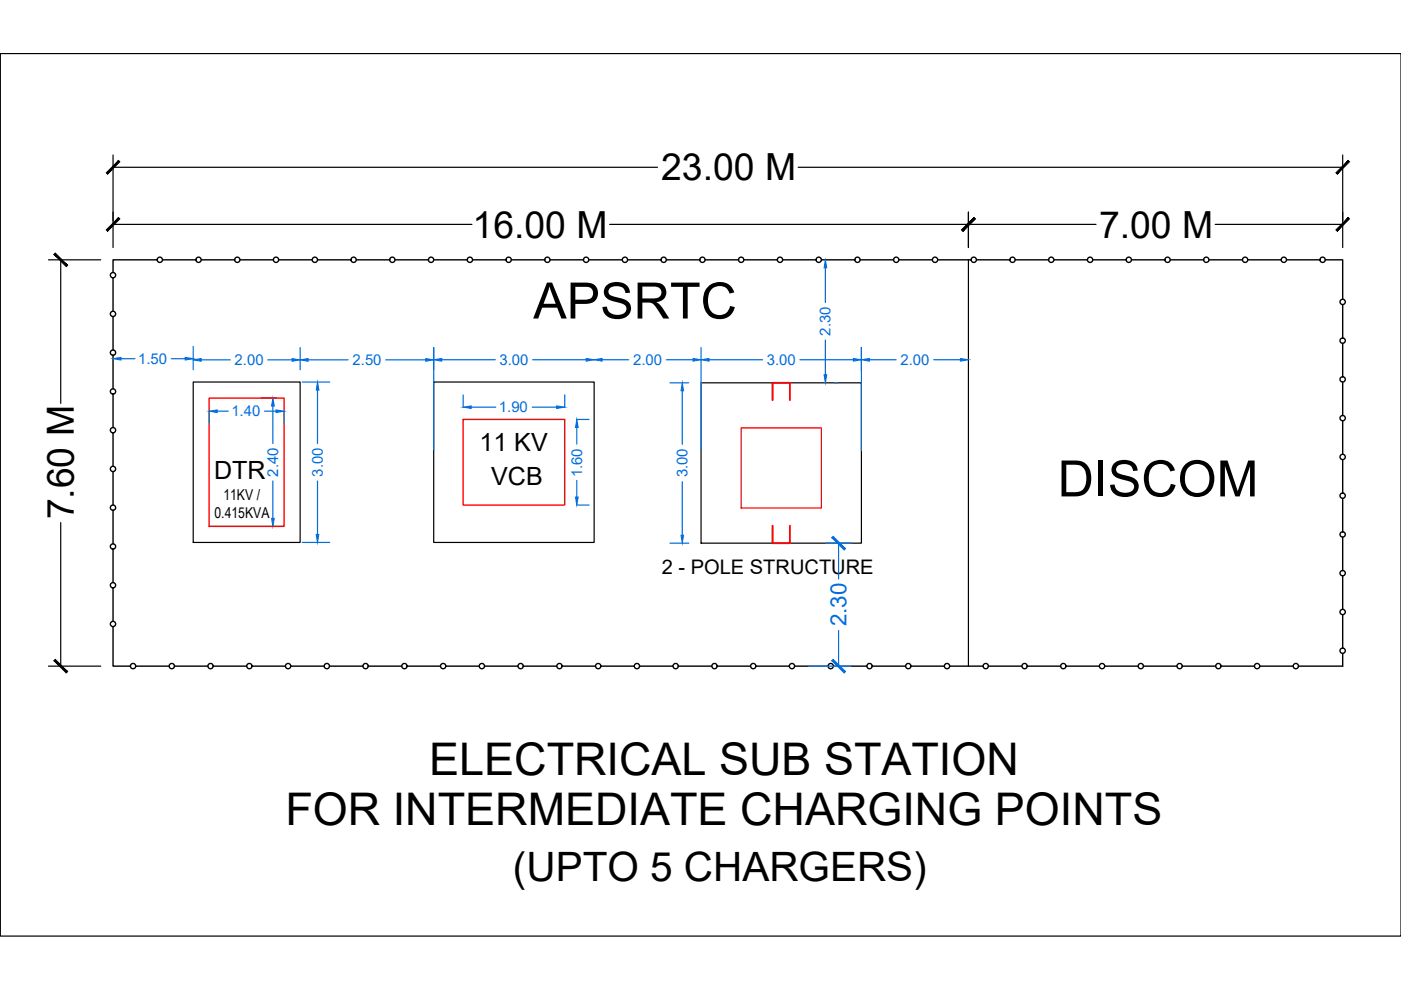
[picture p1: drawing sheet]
<svg xmlns="http://www.w3.org/2000/svg" width="297mm" height="210mm" viewBox="0 0 297 210" stroke-linecap="round" stroke-linejoin="round" font-family="sans-serif">
<!-- layer: Details -->
<g fill="none" stroke="#000" stroke-width=".3">
<path d="M24 58.9v7.1M33.3 55.1h-9.3v2.7M34.5 55.1h7M42.7 55.1h7M50.9 55.1h7.1M59.1 55.1h7.1M67.3 55.1h7.1M75.6 55.1h7M83.8 55.1h7.1M92 55.1h7.1M100.2 55.1h7.1M108.4 55.1h7.1"/>
<path d="M116.6 55.1h7.1M124.8 55.1h7.1M133.1 55.1h7.1M141.3 55.1h7.1M149.5 55.1h7.1M157.7 55.1h7.1M165.9 55.1h7.1M174.2 55.1h7M182.4 55.1h7.1M190.6 55.1h7.1M198.8 55.1h7.1M207 55.1h7.1"/>
<path d="M215.3 55.1h7M223.5 55.1h7.1M231.7 55.1h7.1M239.9 55.1h7.1M248.1 55.1h7.1M256.3 55.1h7.1M264.5 55.1h7.1M272.8 55.1h7.1M281 55.1h3.7v8.4M24 67.1v7.1M24 75.3v7.1M284.7 72.8v7.1"/>
<path d="M284.7 64.6v7.1M24 83.6v7M24 91.8v7.1M284.7 97.4v7.1M284.7 89.2v7.1M284.7 81v7.1M24 100v7.1M24 108.2v7.1M24 116.4v7.1M284.7 113.9v7.1M284.7 105.7v7M24 124.7v7"/>
<path d="M24 132.9v8.3h3.7M284.7 130.3v7.1M284.7 122.1v7.1M284.7 138.5v2.7h-9.4M28.8 141.2h7.1M37 141.2h7.1M45.2 141.2h7.1M53.4 141.2h7.1M61.7 141.2h7M69.9 141.2h7.1M78.1 141.2h7.1M86.3 141.2h7.1"/>
<path d="M94.5 141.2h7.1M102.8 141.2h7M111 141.2h7.1M119.2 141.2h7.1M127.4 141.2h7.1M135.6 141.2h7.1M143.8 141.2h7.1M152 141.2h7.1M160.3 141.2h7.1M168.5 141.2h7.1M176.7 141.2h7.1M184.9 141.2h7.1"/>
<path d="M193.2 141.2h7M201.4 141.2h7.1M209.6 141.2h7.1M217.8 141.2h7.1M226 141.2h7.1M234.2 141.2h7.1M242.5 141.2h7M250.7 141.2h7.1M258.9 141.2h7.1M267.1 141.2h7.1"/>
<circle cx="24" cy="58.3" r=".56"/>
<circle cx="33.9" cy="55.1" r=".56"/>
<circle cx="42.1" cy="55.1" r=".56"/>
<circle cx="50.3" cy="55.1" r=".56"/>
<circle cx="58.5" cy="55.1" r=".56"/>
<circle cx="66.8" cy="55.1" r=".56"/>
<circle cx="75" cy="55.1" r=".56"/>
<circle cx="83.2" cy="55.1" r=".56"/>
<circle cx="91.4" cy="55.1" r=".56"/>
<circle cx="99.6" cy="55.1" r=".56"/>
<circle cx="107.8" cy="55.1" r=".56"/>
<circle cx="116.1" cy="55.1" r=".56"/>
<circle cx="124.3" cy="55.1" r=".56"/>
<circle cx="132.5" cy="55.1" r=".56"/>
<circle cx="140.7" cy="55.1" r=".56"/>
<circle cx="148.9" cy="55.1" r=".56"/>
<circle cx="157.1" cy="55.1" r=".56"/>
<circle cx="165.4" cy="55.1" r=".56"/>
<circle cx="173.6" cy="55.1" r=".56"/>
<circle cx="181.8" cy="55.1" r=".56"/>
<circle cx="190" cy="55.1" r=".56"/>
<circle cx="198.2" cy="55.1" r=".56"/>
<circle cx="206.5" cy="55.1" r=".56"/>
<circle cx="214.7" cy="55.1" r=".56"/>
<circle cx="222.9" cy="55.1" r=".56"/>
<circle cx="231.1" cy="55.1" r=".56"/>
<circle cx="239.3" cy="55.1" r=".56"/>
<circle cx="247.5" cy="55.1" r=".56"/>
<circle cx="255.8" cy="55.1" r=".56"/>
<circle cx="264" cy="55.1" r=".56"/>
<circle cx="272.2" cy="55.1" r=".56"/>
<circle cx="280.4" cy="55.1" r=".56"/>
<circle cx="24" cy="66.6" r=".56"/>
<circle cx="24" cy="74.8" r=".56"/>
<circle cx="284.7" cy="64" r=".56"/>
<circle cx="284.7" cy="72.2" r=".56"/>
<circle cx="24" cy="83" r=".56"/>
<circle cx="24" cy="91.2" r=".56"/>
<circle cx="24" cy="99.4" r=".56"/>
<circle cx="284.7" cy="88.6" r=".56"/>
<circle cx="284.7" cy="80.4" r=".56"/>
<circle cx="284.7" cy="96.9" r=".56"/>
<circle cx="24" cy="115.9" r=".56"/>
<circle cx="24" cy="107.6" r=".56"/>
<circle cx="284.7" cy="105.1" r=".56"/>
<circle cx="284.7" cy="113.3" r=".56"/>
<circle cx="24" cy="132.3" r=".56"/>
<circle cx="24" cy="124.1" r=".56"/>
<circle cx="284.7" cy="138" r=".56"/>
<circle cx="284.7" cy="129.8" r=".56"/>
<circle cx="284.7" cy="121.5" r=".56"/>
<circle cx="28.2" cy="141.2" r=".56"/>
<circle cx="36.4" cy="141.2" r=".56"/>
<circle cx="44.6" cy="141.2" r=".56"/>
<circle cx="52.9" cy="141.2" r=".56"/>
<circle cx="61.1" cy="141.2" r=".56"/>
<circle cx="69.3" cy="141.2" r=".56"/>
<circle cx="77.5" cy="141.2" r=".56"/>
<circle cx="85.7" cy="141.2" r=".56"/>
<circle cx="94" cy="141.2" r=".56"/>
<circle cx="102.2" cy="141.2" r=".56"/>
<circle cx="110.4" cy="141.2" r=".56"/>
<circle cx="118.6" cy="141.2" r=".56"/>
<circle cx="126.8" cy="141.2" r=".56"/>
<circle cx="135" cy="141.2" r=".56"/>
<circle cx="143.3" cy="141.2" r=".56"/>
<circle cx="151.5" cy="141.2" r=".56"/>
<circle cx="159.7" cy="141.2" r=".56"/>
<circle cx="167.9" cy="141.2" r=".56"/>
<circle cx="176.1" cy="141.2" r=".56"/>
<circle cx="184.4" cy="141.2" r=".56"/>
<circle cx="192.6" cy="141.2" r=".56"/>
<circle cx="200.8" cy="141.2" r=".56"/>
<circle cx="209" cy="141.2" r=".56"/>
<circle cx="217.2" cy="141.2" r=".56"/>
<circle cx="225.4" cy="141.2" r=".56"/>
<circle cx="233.7" cy="141.2" r=".56"/>
<circle cx="241.9" cy="141.2" r=".56"/>
<circle cx="250.1" cy="141.2" r=".56"/>
<circle cx="258.3" cy="141.2" r=".56"/>
<circle cx="266.5" cy="141.2" r=".56"/>
<circle cx="274.7" cy="141.2" r=".56"/>
</g>
<!-- layer: Proposals -->
<g fill="none" stroke="#000" stroke-width=".25">
<path d="M.1 11.4h296.9v187.1h-296.9zM24 32.9v19.6M24 35.5h115.4M169.2 35.5h115.5M284.7 32.9v19.6M10.3 55.1h11.1M12.9 55.1v30.4M24 47.6h76.1M129.3 47.6h103.1M205.3 45v7.5M257.6 47.6h27.1M41 81h22.6v34h-22.6z"/>
<path d="M92 81h34v34h-34zM148.6 81.2h34v34h-34zM12.9 110.8v30.4M10.3 141.2h11.1"/>
</g>
<g fill="none" stroke="#006edd" stroke-width=".25">
<path d="M175 56.8v7.3M25.7 76h2.9M36.3 76h3M41 73.4v5M42.7 76.3h6.1M56.8 76.3h5.1M63.6 73.7v4.7M65.3 76.3h8.5M81.8 76.3h8.5M92 73.7v21.7M93.7 76.3h11.3M112.9 76.3h11.4"/>
<path d="M127.7 76.3h5.6M141.3 76.3h5.6M148.6 73.7v21.7M150.3 76.3h11.4M169.6 76.3h11.3M175 72.1v7.4M182.6 73.7v21.9M184.3 76.3h5.7M198 76.3h5.6M44.4 87.2v2.6M46 87.2h2.4M55.3 84.4h3.4"/>
<path d="M56.1 87.2h2.4M57.9 86.1v7.9M60.2 87.2v2.6M64.1 81h5.8M67.3 82.7v11.3M98.2 83.7v2.6M99.9 86.3h5.2M112.8 86.3h5.2M119.7 83.7v2.6M122.3 88.9h2.6M122.3 90.6v3.6M142.1 81.2h3.9"/>
<path d="M144.7 82.9v11.3M177 81.2h.6M55.3 111.6h3.4M57.9 102v7.9M64.1 115h5.8M67.3 102v11.3M122.3 107.1h2.6M122.3 101.9v3.5M142.1 115.2h3.9M144.7 102.1v11.4M175.1 115.2h5.3M177.8 115.2v7.5"/>
<path d="M177.8 133.7v7.5M171.5 141.2h8.9"/>
</g>
<g fill="#006edd" stroke="#006edd" stroke-width=".21">
<path d="M57.6 109.9h.6l-.3 1.7z"/>
<path d="M57.9 84.4l.3 1.7h-.6z"/>
<path d="M182.6 76.3l1.7-.3v.6z"/>
<path d="M203.6 76l1.7 .3-1.7 .3z"/>
<path d="M67 113.3h.6l-.3 1.7z"/>
<path d="M67.3 81l.3 1.7h-.6z"/>
<path d="M61.9 76l1.7 .3-1.7 .3z"/>
<path d="M41 76.3l1.7-.3v.6z"/>
<path d="M180.9 76l1.7 .3-1.7 .3z"/>
<path d="M148.6 76.3l1.7-.3v.6z"/>
<path d="M144.4 113.5h.5l-.2 1.7z"/>
<path d="M144.7 81.2l.2 1.7h-.5z"/>
<path d="M174.7 79.5h.6l-.3 1.7z"/>
<path d="M175 55.1l.3 1.7h-.6z"/>
<path d="M92 76.3l1.7-.3v.6z"/>
<path d="M124.3 76l1.7 .3-1.7 .3z"/>
<path d="M146.9 76l1.7 .3-1.7 .3z"/>
<path d="M126 76.3l1.7-.3v.6z"/>
<path d="M98.2 86.3l1.7-.2v.5z"/>
<path d="M118 86.1l1.7 .2-1.7 .3z"/>
<path d="M122.3 88.9l.3 1.7h-.6z"/>
<path d="M122 105.4h.6l-.3 1.7z"/>
<path d="M58.5 86.9l1.7 .3-1.7 .3z"/>
<path d="M44.4 87.2l1.6-.3v.6z"/>
<path d="M90.3 76l1.7 .3-1.7 .3z"/>
<path d="M63.6 76.3l1.7-.3v.6z"/>
<path d="M39.3 75.8l1.7 .2-1.7 .3z"/>
<path d="M24 76l1.7-.2v.5z"/>
</g>
<path d="M44.4 84.4h15.8v27.2h-15.8zM98.2 88.9h21.5v18.2h-21.5z" fill="none" stroke="#f00" stroke-width=".3"/>
<!-- layer: SITE LINE -->
<path d="M205.3 55.1v86.1" fill="none" stroke="#000" stroke-width=".25"/>
<!-- layer: 0 -->
<g fill="#000" stroke="#000" stroke-width=".21">
<path d="M25.1 34l-2.3 2.9 2.6-2.6zM25.1 34l-2.3 2.9-.3-.3z"/>
<path d="M285.8 34l-2.6 2.6 .3 .3zM285.8 34l.3 .3-2.6 2.6z"/>
<path d="M11.4 53.9l2.6 2.6 .3-.2zM11.4 53.9l.3-.2 2.6 2.6z"/>
<path d="M25.1 46.1l-2.3 2.9 2.6-2.6zM25.1 46.1l-2.3 2.9-.3-.3z"/>
<path d="M203.9 48.7l.3 .3 2.3-2.9zM206.5 46.1l.3 .3-2.6 2.6z"/>
<path d="M206.5 46.1l-2.3 2.9 2.6-2.6zM206.5 46.1l-2.3 2.9-.3-.3z"/>
<path d="M283.2 48.7l.3 .3 2.3-2.9zM285.8 46.1l.3 .3-2.6 2.6z"/>
<path d="M11.7 139.8l-.3 .3 2.9 2.3zM11.4 140.1l2.9 2.3-.3 .3z"/>
</g>
<!-- layer: Proposals -->
<path d="M163.8 84.9v-3.7h3.7v3.7M163.8 111.5v3.7h3.7v-3.7" fill="none" stroke="#f00" stroke-width=".4"/>
<path d="M157.1 90.7h17v17h-17z" fill="none" stroke="#f00" stroke-width=".25"/>
<!-- layer: 0 -->
<g fill="#006edd" stroke="#006edd" stroke-width=".21">
<path d="M176.4 114l2.6 2.6 .2-.3zM176.4 114l.2-.3 2.6 2.6z"/>
<path d="M176.6 139.8l-.2 .3 2.8 2.3zM176.4 140.1l2.8 2.3-.2 .3z"/>
</g>
<g font-size="10.6">
<text x="113.1" y="67.5">APSRTC</text>
<text x="224.2" y="105.3">DISCOM</text>
</g>
<g font-size="9.5">
<text x="91" y="164.3">ELECTRICAL SUB STATION</text>
<text x="60.5" y="174.9">FOR INTERMEDIATE CHARGING POINTS</text>
</g>
<text font-size="8.6" x="108.8" y="186.9">(UPTO 5 CHARGERS)</text>
<g font-size="7.9">
<text x="140.2" y="38.3">23.00 M</text>
<text x="100.2" y="50.4">16.00 M</text>
<text x="233" y="50.4">7.00 M</text>
<text x="15.7" y="110.1" transform="rotate(-90 15.7 110.1)">7.60 M</text>
</g>
<g font-size="5.3">
<text x="101.6" y="95.6">11 KV</text>
<text x="45.4" y="101.6">DTR</text>
<text x="104.1" y="102.8">VCB</text>
</g>
<text font-size="4.8" fill="#006edd" x="179.5" y="132.8" transform="rotate(-90 179.5 132.8)">2.30</text>
<text font-size="4.3" x="140.3" y="121.7">2 - POLE STRUCTURE</text>
<g font-size="3.2" fill="#006edd">
<text x="176.1" y="71.2" transform="rotate(-90 176.1 71.2)">2.30</text>
<text x="29.3" y="77.2">1.50</text>
<text x="49.7" y="77.4">2.00</text>
<text x="74.7" y="77.4">2.50</text>
<text x="105.9" y="77.4">3.00</text>
<text x="134.2" y="77.4">2.00</text>
<text x="162.6" y="77.4">3.00</text>
<text x="190.9" y="77.4">2.00</text>
<text x="49.1" y="88.3">1.40</text>
<text x="105.8" y="87.5">1.90</text>
<text x="59" y="101.1" transform="rotate(-90 59 101.1)">2.40</text>
<text x="68.4" y="101.1" transform="rotate(-90 68.4 101.1)">3.00</text>
<text x="123.4" y="101.2" transform="rotate(-90 123.4 101.2)">1.60</text>
<text x="145.8" y="101.2" transform="rotate(-90 145.8 101.2)">3.00</text>
</g>
<g font-size="3.2">
<text x="47.4" y="106">11KV /</text>
<text x="45.5" y="109.8">0.415KVA</text>
</g>
</svg>
